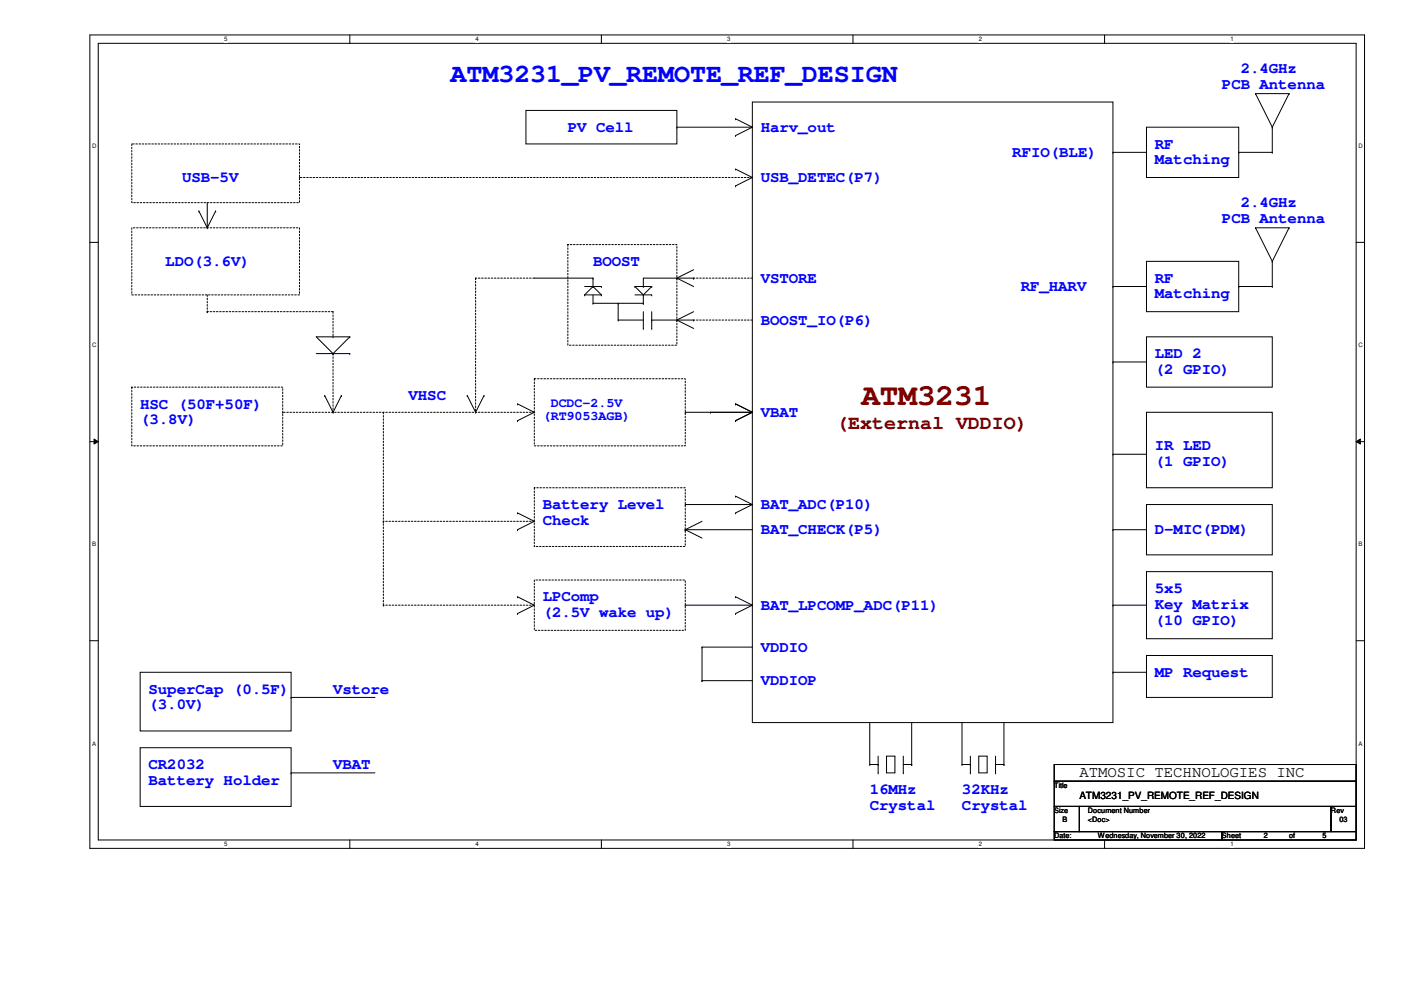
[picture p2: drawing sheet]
<svg xmlns="http://www.w3.org/2000/svg" width="297mm" height="210mm" viewBox="0 0 297 210" stroke-linecap="round" stroke-linejoin="round" font-family="sans-serif">
<path d="M19.1 7.4h270.2v172.5h-270.2zM20.8 9.2h266.7v168.9h-266.7z" fill="none" stroke="#000" stroke-width=".21"/>
<g fill="#fff">
<path d="M47.5 7.6h.7v1.4h-.7z"/>
<path d="M47.5 178.3h.7v1.4h-.7z"/>
</g>
<path d="M74.2 7.4v1.8M74.2 178.1v1.8" fill="none" stroke="#000" stroke-width=".21"/>
<g fill="#fff">
<path d="M100.8 7.6h.7v1.4h-.7z"/>
<path d="M100.8 178.3h.7v1.4h-.7z"/>
</g>
<path d="M127.5 7.4v1.8M127.5 178.1v1.8" fill="none" stroke="#000" stroke-width=".21"/>
<g fill="#fff">
<path d="M154.2 7.6h.7v1.4h-.7z"/>
<path d="M154.2 178.3h.7v1.4h-.7z"/>
</g>
<path d="M180.8 7.4v1.8M180.8 178.1v1.8" fill="none" stroke="#000" stroke-width=".21"/>
<g fill="#fff">
<path d="M207.5 7.6h.7v1.4h-.7z"/>
<path d="M207.5 178.3h.7v1.4h-.7z"/>
</g>
<path d="M234.2 7.4v1.8M234.2 178.1v1.8" fill="none" stroke="#000" stroke-width=".21"/>
<g fill="#fff">
<path d="M260.9 7.6h.6v1.4h-.6z"/>
<path d="M260.9 178.3h.6v1.4h-.6z"/>
<path d="M19.5 30.3h.9v1.4h-.9z"/>
<path d="M288 30.3h.9v1.4h-.9z"/>
<path d="M19.5 72.5h.9v1.4h-.9z"/>
<path d="M288 72.5h.9v1.4h-.9z"/>
</g>
<path d="M19.1 51.4h1.7M287.5 51.4h1.8" fill="none" stroke="#000" stroke-width=".21"/>
<g fill="#fff">
<path d="M19.5 114.7h.8v1.4h-.8z"/>
<path d="M288 114.7h.8v1.4h-.8z"/>
</g>
<path d="M19.1 93.6h1.7M19.9 93.1l.9 .5-.9 .5zM287.5 93.6l.9-.5v1zM287.5 93.6h1.8" fill="none" stroke="#000" stroke-width=".21"/>
<path d="M19.9 93.1l.9 .5-.9 .5zM287.5 93.6l.9-.5v1z" fill="#000"/>
<g fill="#fff">
<path d="M19.5 156.9h.8v1.4h-.8z"/>
<path d="M288 156.9h.8v1.4h-.8z"/>
</g>
<g fill="none" stroke="#000" stroke-width=".21">
<path d="M266.2 19.9h.1M266.2 19.9l3.5 7.1M266.2 19.9h7.1M273.3 19.9h.1M273.3 19.9l-3.6 7.1M111.5 23.4h32v7.1h-32zM143.5 27h.1M143.5 27h16M156 35.9h.1M156 39.4h.1M156 25.2h.1M156 28.7h.1"/>
<path d="M156 35.9l3.5 1.7-3.5 1.8M156 25.2l3.5 1.8M159.5 21.6h76.5v131.6h-76.5zM159.5 27l-3.5 1.7M236 32.3h.1M236 32.3h7.1M243.1 27h19.5v10.6h-19.5zM262.6 32.3h.1M262.6 32.3h7.1M269.7 32.3h.1M269.7 27h.1M269.7 27v5.3"/>
<path d="M42.2 44.7h.1M42.2 44.7l1.7 3.6M43.9 48.3h.1M43.9 43v5.3M45.7 44.7h.1M45.7 44.7l-1.8 3.6M113.3 59h12.4M125.7 59h.1M125.7 59v1.7M143.5 59h.1M143.5 59l3.6 1.7M147.1 59h.1"/>
<path d="M147.1 57.2l-3.6 1.8M147.1 59h-10.7v1.7M243.1 55.4h19.5v10.7h-19.5zM266.2 48.3h.1M266.2 48.3l3.5 7.1M266.2 48.3h7.1M269.7 55.4h.1M269.7 55.4v5.3M273.3 48.3h.1M273.3 48.3l-3.6 7.1M67.1 75h7.1M70.6 75h.1"/>
<path d="M74.2 71.4h.1M74.2 75h.1M74.2 71.4h-7.1l3.5 3.6M74.2 71.4l-3.6 3.6M124 62.5h.1M124 60.7h3.5M124 62.5h3.5M125.7 60.7h.1M125.7 64.3h.1M125.7 64.3h10.7M125.7 62.5v1.8M125.7 60.7l-1.7 1.8"/>
<path d="M125.7 60.7l1.8 1.8M127.5 60.7h.1M127.5 62.5h.1M131.1 67.9h.1M131.1 64.3h.1M131.1 67.9h5.3M131.1 64.3v3.6M134.6 60.7h.1M134.6 60.7h3.6M134.6 60.7l1.8 1.8M134.6 62.5h3.6M136.4 64.3h.1"/>
<path d="M136.4 60.7h.1M136.4 62.5h.1M136.4 69.6h.1M136.4 62.5v1.8M136.4 66.1v3.5M138.2 60.7h.1M138.2 62.5h.1M138.2 69.6h.1M138.2 67.9h.1M138.2 67.9h8.9M138.2 60.7l-1.8 1.8M138.2 66.1v3.5"/>
<path d="M143.5 67.9h.1M143.5 67.9l3.6 1.7M147.1 66.1l-3.6 1.8M236 76.7h.1M236 60.7h.1M236 76.7h7.1M236 60.7h7.1M243.1 71.4h26.6v10.7h-26.6zM262.6 60.7h.1M262.6 60.7h7.1M269.7 60.7h.1M68.8 83.9h.1"/>
<path d="M68.8 83.9l1.8 3.5 1.8-3.5M72.4 83.9h.1M99.1 83.9h.1M99.1 83.9l1.7 3.5 1.8-3.5M102.6 83.9h.1M109.7 85.6h.1M109.7 89.2h.1M109.7 85.6l3.6 1.8-3.6 1.8M145.3 87.4h.1M145.3 87.4h14.2M150.6 87.4h.1M156 85.6h.1"/>
<path d="M156 89.2h.1M156 85.6l3.5 1.8M159.5 87.4l-3.5 1.8M236 96.3h.1M236 96.3h7.1M243.1 87.4h26.6v16h-26.6zM109.7 108.8h.1M109.7 112.3h.1M109.7 108.8l3.6 1.7-3.6 1.8M145.3 107h.1M145.3 112.3h.1M145.3 112.3h14.2"/>
<path d="M145.3 107h14.2M145.3 112.3l3.5 1.8M148.8 110.5l-3.5 1.8M156 105.2h.1M156 108.8h.1M156 105.2l3.5 1.8M159.5 107l-3.5 1.8M236 112.3h.1M236 112.3h7.1M243.1 107h26.6v10.6h-26.6zM19.1 135.8h1.7M109.7 126.5h.1"/>
<path d="M109.7 130.1h.1M109.7 126.5l3.6 1.8-3.6 1.8M145.3 128.3h.1M145.3 128.3h14.2M148.8 137.2h.1M148.8 137.2h10.7M148.8 137.2v7.1M156 126.5h.1M156 130.1h.1M156 126.5l3.5 1.8M159.5 128.3l-3.5 1.8M236 128.3h.1"/>
<path d="M236 128.3h7.1M243.1 121.2h26.6v14.2h-26.6zM243.1 139h26.6v8.9h-26.6zM287.5 135.8h1.8M29.7 142.5h32v12.5h-32zM29.7 158.5h32v12.5h-32zM61.7 147.9h.1M61.7 147.9h17.8M148.8 144.3h.1M148.8 144.3h10.7M184.4 153.2v8.9M193.3 153.2v8.9"/>
<path d="M204 153.2v8.9M212.9 153.2v8.9M236 142.5h.1M236 142.5h7.1M61.7 163.9h.1M61.7 163.9h17.8M184.4 162.1h.1M184.4 162.1h1.8M186.2 163.9h.1M186.2 162.1h.1M186.2 160.3v3.6M188 160.3h1.7v3.6h-1.7z"/>
<path d="M191.5 163.9h.1M191.5 160.3v3.6M191.5 162.1h1.8M193.3 162.1h.1M204 162.1h.1M204 162.1h1.7M205.7 162.1h.1M205.7 163.9h.1M205.7 160.3v3.6M207.5 160.3h1.8v3.6h-1.8zM211.1 163.9h.1M211.1 162.1h1.8"/>
<path d="M211.1 160.3v3.6M212.9 162.1h.1M223.5 162.1h64v3.6h-64zM223.5 165.6h64v5.4h-64zM223.5 171h5.4v5.3h-5.4zM223.5 176.3h35.6v1.8h-35.6zM228.9 171h53.3v5.3h-53.3zM259.1 176.3h28.4v1.8h-28.4zM282.2 171h5.3v5.3h-5.3z"/>
</g>
<g fill="none" stroke="#000" stroke-width=".21" stroke-dasharray=".3 .3">
<path d="M27.9 30.5h35.6v12.5h-35.6zM63.5 37.6h.1M159.5 37.6h-96M27.9 48.3h35.6v14.2h-35.6zM100.8 59v28.4M100.8 59h.1M113.3 59h-12.5M120.4 51.9h23.1v21.3h-23.1zM147.1 59h.1M159.5 59h-12.4M43.9 66.1h.1M43.9 62.5v3.6"/>
<path d="M70.6 66.1h-26.7M70.6 66.1v5.3M70.6 71.4h.1M70.6 75v12.4M147.1 67.9h.1M159.5 67.9h-12.4M27.9 82.1h32v12.4h-32zM59.9 87.4h.1M70.6 87.4h.1M81.3 87.4v23.1M100.8 87.4h.1M113.3 80.3h32v14.2h-32z"/>
<path d="M113.3 87.4h-53.4M81.3 110.5h.1M113.3 103.4h32v12.5h-32zM113.3 110.5h-32M81.3 128.3h.1M81.3 128.3v-17.8M113.3 123h32v10.6h-32zM113.3 128.3h-32"/>
</g>
<text font-size="6.6" fill="#800000" x="182.6" y="85.8">ATM3231</text>
<text font-size="5.7" fill="#00f" x="95.5" y="17.4">ATM3231_PV_REMOTE_REF_DESIGN</text>
<text font-size="4.2" fill="#800000" x="177.3" y="91">(External VDDIO)</text>
<g font-size="3.3" fill="#00f">
<text x="263.1" y="15.5">2.4GHz</text>
<text x="259.1" y="18.8">PCB Antenna</text>
<text x="120.4" y="27.9">PV Cell</text>
<text x="161.3" y="27.9">Harv_out</text>
<text x="214.6" y="33.3">RFIO(BLE)</text>
<text x="244.9" y="31.5">RF</text>
<text x="244.9" y="34.8">Matching</text>
<text x="38.6" y="38.6">USB-5V</text>
<text x="161.3" y="38.6">USB_DETEC(P7)</text>
<text x="259.1" y="47.3">PCB Antenna</text>
<text x="263.1" y="43.9">2.4GHz</text>
<text x="35.1" y="56.4">LDO(3.6V)</text>
<text x="125.7" y="56.4">BOOST</text>
<text x="161.3" y="59.9">VSTORE</text>
<text x="244.9" y="59.9">RF</text>
<text x="216.4" y="61.7">RF_HARV</text>
<text x="244.9" y="63.3">Matching</text>
<text x="161.3" y="68.8">BOOST_IO(P6)</text>
<text x="244.9" y="75.9">LED 2</text>
<text x="244.9" y="79.3">(2 GPIO)</text>
<text x="29.7" y="86.6">HSC (50F+50F)</text>
<text x="29.7" y="90">(3.8V)</text>
<text x="86.6" y="84.8">VHSC</text>
<text x="161.3" y="88.4">VBAT</text>
<text x="244.9" y="95.5">IR LED</text>
<text x="244.9" y="98.8">(1 GPIO)</text>
<text x="115.1" y="107.9">Battery Level</text>
<text x="161.3" y="107.9">BAT_ADC(P10)</text>
<text x="115.1" y="111.3">Check</text>
<text x="161.3" y="113.3">BAT_CHECK(P5)</text>
<text x="244.9" y="113.3">D-MIC(PDM)</text>
<text x="244.9" y="125.7">5x5</text>
<text x="115.1" y="127.5">LPComp</text>
<text x="115.1" y="130.9">(2.5V wake up)</text>
<text x="161.3" y="129.3">BAT_LPCOMP_ADC(P11)</text>
<text x="244.9" y="129.1">Key Matrix</text>
<text x="244.9" y="132.4">(10 GPIO)</text>
<text x="161.3" y="138.2">VDDIO</text>
<text x="244.9" y="143.5">MP Request</text>
<text x="31.5" y="147.1">SuperCap (0.5F)</text>
<text x="70.6" y="147.1">Vstore</text>
<text x="161.3" y="145.3">VDDIOP</text>
<text x="31.5" y="150.4">(3.0V)</text>
<text x="31.5" y="163.1">CR2032</text>
<text x="31.5" y="166.4">Battery Holder</text>
<text x="70.6" y="163.1">VBAT</text>
<text x="184.4" y="168.4">16MHz</text>
<text x="184.4" y="171.7">Crystal</text>
<text x="204" y="168.4">32KHz</text>
<text x="204" y="171.7">Crystal</text>
</g>
<text font-size="3.3" x="228.9" y="164.8">ATMOSIC TECHNOLOGIES INC</text>
<g font-size="2.8" fill="#00f">
<text x="115.1" y="89.1">(RT9053AGB)</text>
<text x="116.8" y="86.2">DCDC-2.5V</text>
</g>
<text font-size="2.1" x="228.9" y="169.4">ATM3231_PV_REMOTE_REF_DESIGN</text>
<g font-size="1.6">
<text x="223.5" y="167.1">Title</text>
<text x="223.5" y="172.4">Size</text>
<text x="230.6" y="172.4">Document Number</text>
<text x="282.2" y="172.4">Rev</text>
<text x="223.5" y="177.8">Date:</text>
<text x="225.3" y="174.2">B</text>
<text x="230.6" y="174.2">&lt;Doc&gt;</text>
<text x="232.7" y="177.8">Wednesday, November 30, 2022</text>
<text x="259.1" y="177.8">Sheet</text>
<text x="268" y="177.8">2</text>
<text x="273.3" y="177.8">of</text>
<text x="280.4" y="177.8">5</text>
<text x="284" y="174.2">03</text>
</g>
<g font-size="1.3">
<text x="47.5" y="8.7">5</text>
<text x="100.8" y="8.7">4</text>
<text x="154.2" y="8.7">3</text>
<text x="207.5" y="8.7">2</text>
<text x="260.9" y="8.7">1</text>
<text x="19.5" y="31.4">D</text>
<text x="288" y="31.4">D</text>
<text x="19.5" y="73.6">C</text>
<text x="288" y="73.6">C</text>
<text x="19.5" y="115.9">B</text>
<text x="288" y="115.9">B</text>
<text x="19.5" y="158.1">A</text>
<text x="288" y="158.1">A</text>
<text x="47.5" y="179.4">5</text>
<text x="100.8" y="179.4">4</text>
<text x="154.2" y="179.4">3</text>
<text x="207.5" y="179.4">2</text>
<text x="260.9" y="179.4">1</text>
</g>
</svg>
